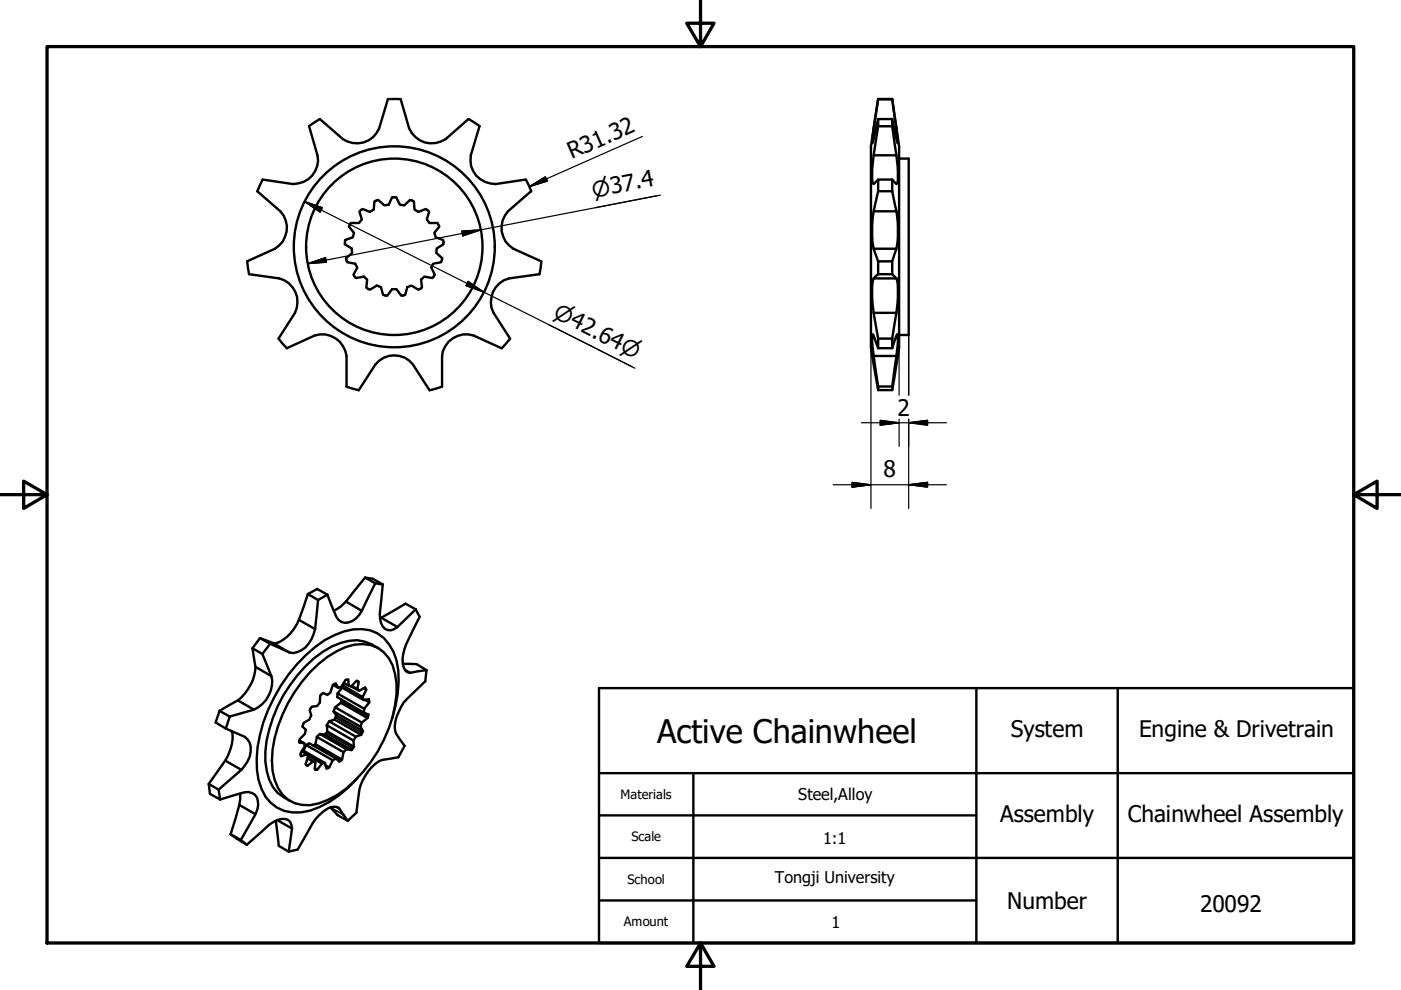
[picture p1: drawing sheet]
<svg xmlns="http://www.w3.org/2000/svg" width="297mm" height="210mm" viewBox="0 0 297 210" stroke-linecap="round" stroke-linejoin="round" font-family="sans-serif">
<g fill="none" stroke="#000" stroke-width=".51">
<path d="M65.5 26.8l1.8 6.1a5.1 5.1 0 0 1-5.2 6.1l-6.4-.9-.5 1-.6 1.5 4.8 4.2a5.1 5.1 0 0 1-1.1 7.9l-5.9 2.7M67.8 25.2l4.9 4.3a5.1 5.1 0 0 0 7.7-2.3l1.8-6.2h1.1h1.7l1.7 6.2a5.2 5.2 0 0 0 7.8 2.3l4.8-4.3M67.8 25.2l-2.3 1.5M99.4 25.2l2.3 1.5M101.7 26.8l-1.9 6.1a5.1 5.1 0 0 0 5.3 6.1l6.3-.9M111.5 38.1l1.1 2.5M185.2 27.2h.5M185.2 32.9h4.9M186.2 21h3M186.2 25.2h3v1.6h-3zM186.2 38.1h3v2.4h-3zM186.2 26.8l-1 6.1-.3 4.3a1.99 1.99 0 0 0 .3 1.8l1-.9"/>
<path d="M186.2 21.1l-1.2 8-.1 1.3 1.3-5.2M189.2 21h-3l-1.5 10v42.6l1.5 9.1M189.2 21.1l.9 6.1M189.2 21l1.4 10v42.6l-1.4 9.1M189.2 26.8l.9 6.1M189.2 25.2l.9 4.3 .3 .9-.3-3.2M189.5 27.2h.6M190.1 32.9l.3 4.3a1.99 1.99 0 0 1-.3 1.8l-.9-.9M190.6 33.6h2.1v37.4h-2.1M52.4 55.4l.4 2.7M52.8 58.1l6.4 .9a5.2 5.2 0 0 1 3.3 7.3l-3.5 5.5 1.8 2.1M76.2 44.9l.6-.6 1.6 .6 .8-.5 .2-1.7 .8-.3 1.3 1.1 .9-.1 .7-1.6h.9l.8 1.6 .9 .1 1.2-1.1 .5 .1 .4 .2 .1 1.7 .8 .5 1.6-.6 .7 .6-.5 1.6 .6 .8h1.7l.4 .7-1.1 1.4 .3 .9 1.6 .6v.4v.5l-1.4 .9-.1 .9 1.3 1.2-.3 .8-1.7 .3-.4 .8 .8 1.6-.5 .7-1.7-.4-.7 .7 .2 1.7-.8 .4-1.5-.8-.8 .3-.5 1.6-.4 .1-.4 .1-1-1.4h-1l-1 1.4-.9-.2-.4-1.6-.9-.3-1.5 .8-.7-.4 .2-1.7-.7-.7-1.8 .4-.5-.7 .9-1.6-.5-.8-1.7-.3-.3-.8 1.4-1.2-.2-.9-1.4-.9 .1-.9 1.6-.6 .3-.9-1.1-1.4 .4-.7h1.7l.6-.8z"/>
<path d="M112.6 40.5l-4.9 4.3a5.1 5.1 0 0 0 1.1 7.9l5.9 2.7M114.8 55.4l-.4 2.7-6.5 .9a5.1 5.1 0 0 0-3.3 7.3l3.6 5.5-1.8 2.1M185.2 59h4.9M185.2 52.7h4.9M185.2 44.8h4.9M186.2 55.4h3v2.7h-3zM186.2 58.1a2.07 2.07 0 0 0-1.2 1.9v4.2l1.2 7.6M186.2 40.5a26.1 26.1 0 0 0-1 12.2l1 2.7M189.2 58.1l.9 .9M189.2 40.5l.9 4.3M190.1 59a22.9 22.9 0 0 1-.5 9.9l-.4 2.9M190.1 44.8a19 19 0 0 1-.9 10.6"/>
<path d="M60.8 73.8l5.9-2.6a5.2 5.2 0 0 1 6.8 4.3v6.5M106.3 73.8l-5.8-2.6a5.1 5.1 0 0 0-6.8 4.3v6.5M185.2 75.5h4.9M185.2 66.3h4.9M186.2 71.8h3v2h-3zM186.2 73.8l-1-2.6-.2-.3v2.5l1.2 8.6M189.2 73.8l.9-2.6 .2-.3v2.5l-1.1 8.6M73.5 82l2.6 .8M76.1 82.7l3.5-5.4a5 5 0 0 1 8 0l3.5 5.4M93.7 82l-2.6 .8M186.2 82h3v.7h-3zM78.8 136.6a7.6 7.6 0 0 0-6.5-.3 22.3 22.3 0 0 0-10.8 8.9 27.9 27.9 0 0 0-5.2 16.3 10.3 10.3 0 0 0 2.6 6.6l1.2 .9"/>
<path d="M69.2 155.4l.2-.3 5.7 3.2-.3 .4M83.2 152.2a24.3 24.3 0 0 0 .9-12.1 9.6 9.6 0 0 0-4.1-5.8 9.9 9.9 0 0 0-9.1 .4 28.7 28.7 0 0 0-11.4 10.8 30.1 30.1 0 0 0-5 17.7 11.1 11.1 0 0 0 2.9 7 9 9 0 0 0 10.4 .9 24 24 0 0 0 8-6.1"/>
<circle cx="83.6" cy="52.3" r="21.3"/>
<circle cx="83.6" cy="52.3" r="18.7"/>
</g>
<path d="M66.6 158l5.7 3.3M69.2 155.4l5.6 3.3M71.1 152.1l5.7 3.3M72.3 148.6l5.7 3.3M77.2 145.8l.3 .2M77.8 148.3l.4 .3M66.7 163l.3 .2M69.2 162.7l.3 .1M70.1 171.2l2.7 1.6" fill="none" stroke="#000" stroke-width=".38"/>
<g fill="none" stroke="#000" stroke-width=".51">
<path d="M53.5 137.4l.3 2.1a8.6 8.6 0 0 1-2.7 8.4l-.7 .6-3.9 2.2M53.5 137.4l2.1 1.3M55.1 135.3l2.2 1.2M55.1 135.3l-1.6 2.1M55.6 138.7l1.9 4.7M57.3 136.5l-1.7 2.2M58 136.4l3.3 1.9M63.4 131.4l3.4 2M65.3 126l-1 2.8a10.9 10.9 0 0 1-5.1 7.3l-.7 .3h-.5l-2.9-1.1M65.3 126l2.1 1.2M65.3 126l1.9-1.1 2.2 1.2M66.8 133.4a6.1 6.1 0 0 1-4.6 5.1l-.9-.2-4-1.8"/>
<path d="M67.4 127.2l-.6 6.2M69.4 126.1l1.9 4.7a2.28 2.28 0 0 0 3.4 .9l.7-.5 1.3-1.7M69.4 126.1l-2 1.1M73.3 127.5a7.9 7.9 0 0 1-2.5 2M73.3 127.5l3.4 2M77.4 122.5l-4.1 5M77.4 122.5l1.7 .2 2.1 1.2M77.4 122.5l2.2 1.2M78.8 136.6l1.4 .8M79.6 123.7l-2.9 5.8M79.6 123.7l1.6 .2M80.8 131l3.5 1.9"/>
<path d="M81.2 123.9l-.4 3.3a7.6 7.6 0 0 0 .3 5.6 1.96 1.96 0 0 0 3.2 .1M88.1 129.2l-2.1-1.2-5.4 3.1M88.1 129.2l-3.8 3.7M88.1 129.2l.9 1.6-1.6 3a11.7 11.7 0 0 0-2 7 1.77 1.77 0 0 0 1.5 1.9M46.5 150.7l2.2 1.2M46.5 150.7l-.8 2.5 2.2 1.3M47.9 154.5l4 1.7a3.9 3.9 0 0 1 .6 5.2l-1.3 1.8-4.8 4.2M48.7 151.9l-.8 2.6M49.1 155a8.1 8.1 0 0 1-1.3 6.3l-3.5 4.9M50.4 148.5l3.4 2M54.2 141.4l3.3 2M57.5 143.4a6.6 6.6 0 0 1-6.1 7.8l-2.7 .7"/>
<path d="M64.1 159l4.8 2.8M64.3 159.2l.6-1.2 5.6 3.2-.7 1.5M64.5 157.6l.1 .7-.9 1.5 .1 .6 1.2-.5-1.1-.6M64.9 158l.6-.4 5.7 3.2M65 159.9l.3 .5-.5 1.6 .4 .4 1.2-.9-1.2-.7 1.7 .8M65.7 142.5a19.1 19.1 0 0 1 9.4-5.8 6.8 6.8 0 0 1 8.1 4.4 15.3 15.3 0 0 1 .6 8.4 29.6 29.6 0 0 1-12.4 19.1 11.7 11.7 0 0 1-7.4 2.1 6.8 6.8 0 0 1-5.8-5.4 20.5 20.5 0 0 1 1.7-13.8 31.7 31.7 0 0 1 5.8-9zM66.5 158.1l.4-.3 5.6 3.3-.6 .4-.7-.7-.7 .4M67.2 156.2l5.6 3.3-.3 1.6M67.2 156.2l-.3 1.6M67.8 155.6l-.6 .6M68.8 155.7l-1-.1 5.7 3.2M69.2 155.4l-.4 .3 5.7 3.3"/>
<path d="M69.3 153.8l5.6 3.2 .2 1.3M69.3 153.8l.1 1.3M69.8 152.9l-.5 .9M70.6 145.2l1.1 .6M70.7 150.8l5.8 3.3 .5 .9M70.7 150.8l.6 .9M70.9 152.6l-1.1 .3 5.6 3.3M71.1 150l-.4 .8M71.6 147l-.1 .8 5.7 3.3 .9 .4-.2 .7-1.2 1-.2 .9M72.3 145.6l4.8 2.8 1.1-.2 .1 .7-1.1 1.4v.8M72.3 149l-1.2 1 5.6 3.2M72.4 148.3l-.1 .7 5.6 3.2"/>
<path d="M72.5 145.8l-.9 1.2 5.6 3.3M72.6 145.3l4.3 2.5M72.9 144.8l1 .6M74.4 145.5l1.7 1 1.3-.7 .3 .4-.8 1.6 .2 .6M74.6 145.5l1.2 .6M74.8 158.7l-.3 .3-1-.2-.7 .7M76.1 146.5l-.3-.4 .3-1.5-.5-.3-1.1 1.2-.6-.1v-1.3h-.6l-.9 1.5-.7 .2-.5-.9-.7 .4-.5 1.5-.6 .6-.9-.5-.3 .3-.3 .3-.1 1.4-.6 .8-1.1 .1-.4 .7 .3 1.2-.4 .9-1.2 .7-.3 .7 .7 .7-.2 .9-1.1 1.2-.1 .7 1.1 .1-1-.6M76.6 155.8l-5.7-3.2 .4-.9 5.7 3.3-.4 .8-1.2 .4-.5 .8M77.1 145.9l.6 .3M77.3 148.4l1 .5M85.4 140.8h2.9l2.1 1.3M85.9 142l1 .7"/>
<path d="M90.4 142.1l-.2 2.3-2.1 2a10.4 10.4 0 0 0-4.3 8.4l.1 .7 1.9 2.7-1.3 2.4-1.9 .3a6.2 6.2 0 0 0-5.1 3.5 9.7 9.7 0 0 0-1.6 5.3l-.3 2.6-1.9 1.7M90.4 142.1l-3.5 .6M44.3 166.2l.2 2.1 2.2 1.2M44.3 166.2l2.1 1.2M46.4 167.4l.3 2.1M46.7 169.5l5.1-1.5a2.32 2.32 0 0 1 2.9 2.7l-.5 1.9-3.1 5.5M47.8 161.3l3.4 1.9M48.9 176.9l2.2 1.2M48.9 176.9l3.4 2.2M50.7 170.7l3.5 1.9M50.9 168.2l-.2 2.5-1.8 6.2M51.1 178.1l1.2 1"/>
<path d="M58.5 174l.6 5.4 2.1 1.2M58.8 173.9l3.1 1.8M60.1 169l1.4 .8M61.9 175.7l-.7 4.9M61.9 175.7a1.81 1.81 0 0 0-2.1-2.1 8.5 8.5 0 0 0-4.9 3.3l-2.6 2.2M65.1 160.1l3.2 1.8-1.1 1.3M66.4 161.5l.5 .1-.2 1.6h.5l-.5-.3M68.3 161.9l.6-.1 .3 1.2 .6-.3-.8-.4M70.1 171.2l1.5 1.6 2.1 1.2M71.4 171.1l.5 .3M71.9 171.4a2.29 2.29 0 0 0-2.6 .1 9.7 9.7 0 0 0-3.1 3.2l-3.1 5.4-1.9 .5M71.9 171.4l1.8 2.6"/>
</g>
<path d="M127 145.9h160v54h-160zM207 145.9v54M237 145.9v54M127 163.9h160M127 172.9h80M147 163.9v36M127 181.9h160M127 190.9h80" fill="none" stroke="#000" stroke-width=".51"/>
<path d="M148.5 -.1v10l-2.9-5h5.8l-2.9 5M10 9.9h277v190h-277zM0 104.9h10l-5-2.9v5.8l5-2.9M287 104.9l5 2.9v-5.8l-5 2.9h10M148.5 199.9l2.9 5h-5.8l2.9-5v10" fill="none" stroke="#000" stroke-width=".7"/>
<g fill="none" stroke="#000" stroke-width=".25">
<path d="M112.2 39.6l3.4-2.1 .5 .9zM136.2 28.9l-24 10.7M64.5 42.7l3.8 1.3-.4 1zM64.5 42.7l70.1 35.4M65.2 55.9l3.8-1.3 .2 1zM97.9 49l4-.3-3.8 1.3zM99.3 59.7l3.3 2.2-3.8-1.3zM139.3 41.5l-13.1 2.5M140 41.4l-74.8 14.5M116.3 68.8l17.7 9M184.7 73.6v34.2M190.6 73.6v10.2"/>
<path d="M192.7 71v12.8M182.6 89.6h18.1M186.6 89.1l4 .5-4 .5zM190.6 88.9v5.8M192.7 89.6l4-.5v1zM192.7 88.9v18.9M176.7 102.8h24M180.7 102.3l4 .5-4 .5zM192.7 102.8l4-.5v1z"/>
</g>
<g fill="#000" stroke="#000" stroke-width=".25">
<path d="M112.2 39.6l3.4-2.1zM112.2 39.6l3.4-2.1 .5 .9zM64.5 42.7l3.8 1.3zM64.5 42.7l3.8 1.3-.4 1zM65.2 55.9l3.8-1.3zM65.2 55.9l3.8-1.3 .2 1zM98.1 50l3.8-1.3zM97.9 49l4-.3-3.8 1.3zM98.8 60.6l3.8 1.3zM99.3 59.7l3.3 2.2-3.8-1.3zM186.6 90.1l4-.5zM186.6 89.1l4 .5-4 .5z"/>
<path d="M192.7 89.6l4-.5zM192.7 89.6l4-.5v1zM180.7 103.3l4-.5zM180.7 102.3l4 .5-4 .5zM192.7 102.8l4-.5zM192.7 102.8l4-.5v1z"/>
</g>
<text font-size="6.9" x="139.3" y="157.5">Active Chainwheel</text>
<g font-size="4.8">
<text x="121.2" y="33.8" transform="rotate(-24 121.2 33.8)">R31.32</text>
<text x="190.3" y="88.1">2</text>
<text x="187.3" y="101.2">8</text>
<text x="214.3" y="156.2">System</text>
<text x="241.5" y="156.2">Engine &amp; Drivetrain</text>
<text x="212" y="174.2">Assembly</text>
<text x="239.1" y="174.3">Chainwheel Assembly</text>
<text x="213.6" y="192.7">Number</text>
<text x="254.4" y="193.4">20092</text>
</g>
<g font-size="4.6">
<text x="125.9" y="41.9" transform="rotate(-11 125.9 41.9)">⌀37.4</text>
<text x="117.1" y="67.3" transform="rotate(27 117.1 67.3)">⌀42.64⌀</text>
</g>
<g font-size="3.4">
<text x="169.2" y="169.7">Steel,Alloy</text>
<text x="174.5" y="178.9">1:1</text>
<text x="164.3" y="187.3">Tongji University</text>
<text x="176.3" y="196.8">1</text>
</g>
<g font-size="2.7">
<text x="131.6" y="169.4">Materials</text>
<text x="133.9" y="178.4">Scale</text>
<text x="133" y="187.4">School</text>
<text x="132.3" y="196.4">Amount</text>
</g>
</svg>
